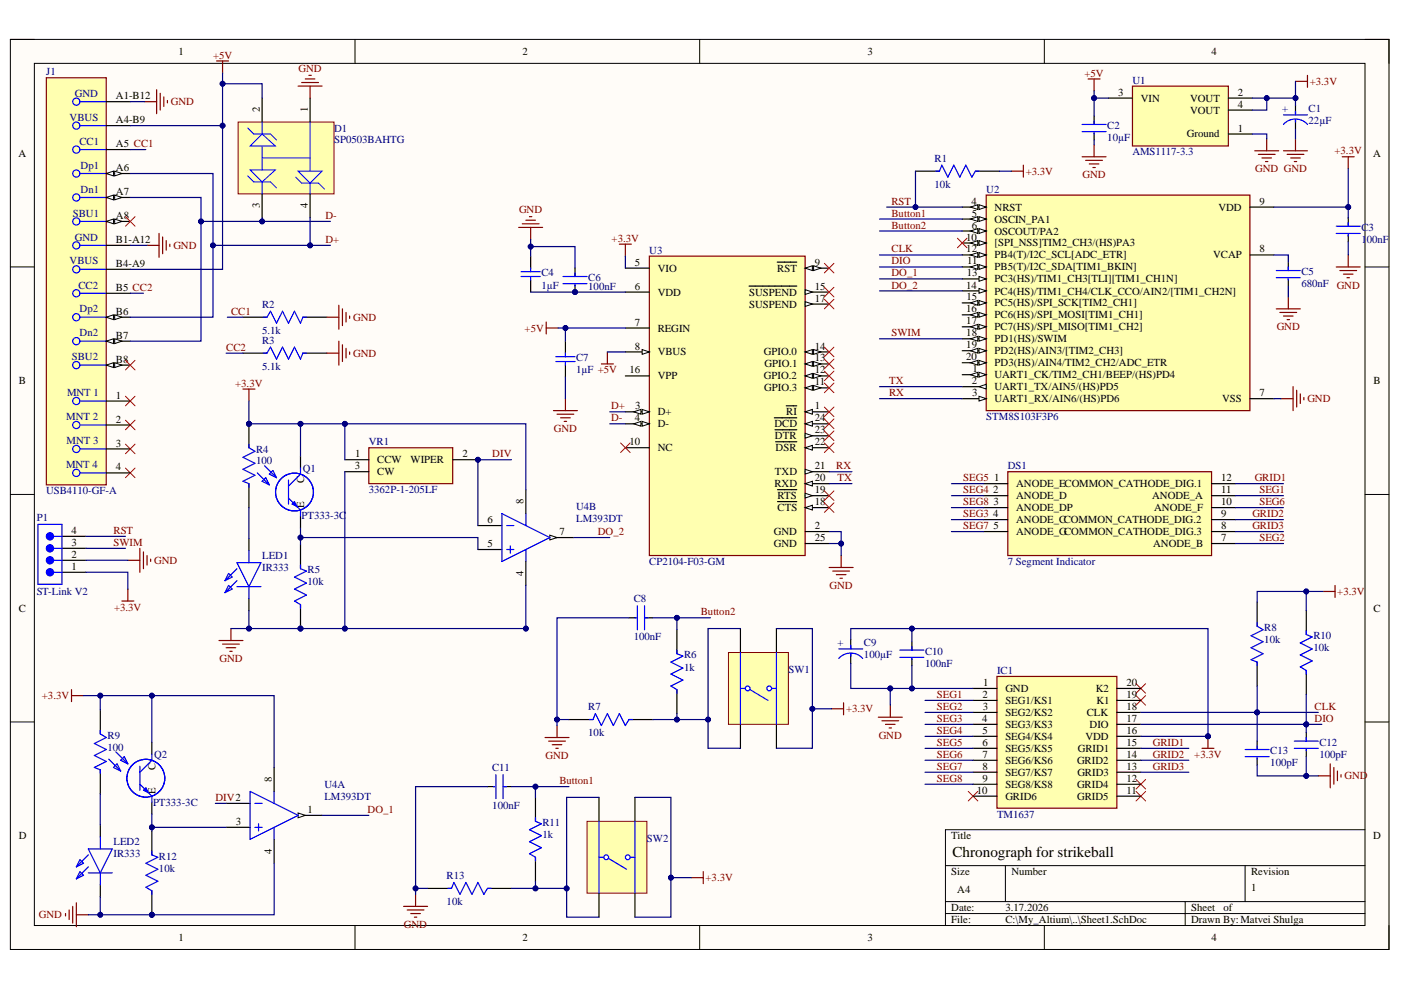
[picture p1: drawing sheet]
# Altium project Chronograph.PrjPcb
Author: Matvei Shulga
1 sheet, 42 parts. Net scope: global (net labels, ports and power ports of the same name join across sheets).
Board file: PCB1.PcbDoc

## Sheet Sheet1.SchDoc: Chronograph for strikeball
size A4; Author: Matvei Shulga; Revision: 1; SheetNumber: 1; SheetTotal: 1; SPICEModelCacheOPLTHHRQ: <root> / <DocumentId>OPLTHHRQ</DocumentId> / <CacheFrame Number="0"> / <Model Name="umk316b7104_lht" Kind="CKT"> / <Text>* UMK316B7104_LHT     SPICE MODEL  ( General Type ) / *-------------------------------------------------------------------------------------------------------- / * Model Generated by TAIYO YUDEN Corporation (http://www.ty-top.com) / * Version 1.0 / * TAIYO YUDEN Control No. 170508_121019 / * Copyright(c) 2012 TAIYO YUDEN CO.,LTD. All Rights Reserved. / *-------------------------------------------------------------------------------------------------------- / * / * Products Name : Multilayer Ceramic Capacitors / * / * Characteristics : / *     Capacitance : 0.1 uF , Rated Voltage : 50V , TCC : X7R / *     Case Size : 3.2 x 1.6 / 0.126 x 0.063 [mm/inch] , Thickness : 1.6 / 0.063 [mm/inch] / *     (Conditions: Temperature = 25 degC , DC Bias Current/Voltage = 0A / 0V) / * / * Frequency Range : 40Hz - 3GHz / * / * External Node Assignments : / * / *  1  o---¦ ¦---o  2 / * / *-------------------------------------------------------------------------------------------------------- / .SubCkt UMK316B7104_LHT 1 2 / **************************** / C0 1 110 0.095206u / Cm 1 101 4052.8p / C1 101 102 0.015152u / Rc1 101 102 38.136k / C2 102 103 7011.9p / Rc2 102 103 4.5152k / C3 103 110 480.27p / Rc3 103 110 77.842 / C2m 1 301 4187.2p / C21 301 302 0.037007u / Rc21 301 302 210.34k / C22 302 303 0.028314u / Rc22 302 303 194.19k / C23 303 304 0.033221u / Rc23 303 304 121.23k / C24 304 305 0.030298u / Rc24 304 305 5.1398k / C25 305 306 0.022988u / Rc25 305 306 6.4469k / C26 306 307 8382.9p / Rc26 306 307 701.92 / C27 307 308 0.010675u / Rc27 307 308 133.48 / C28 308 309 865.4p / Rc28 308 309 446.19 / C29 309 110 51.562p / Rc29 309 110 115.35 / Rp0 1 110 1G / L0 110 120 0.37263n / Lm 120 130 0.29412n / RL1 120 130 391.15 / L2 120 122 1.582n / RL2 122 130 1.4748 / L3 120 123 2.0038n / RL3 123 130 1.8577 / CR 120 124 0.013158u / LR 124 125 0.41019n / RR 125 130 0.23132 / CL 130 140 10.1p / LL 130 140 0.27868n / RL 130 140 9.6624 / Rs 140 2 17.436m / **************************** / .ends UMK316B7104_LHT</Text> / </Model> / </CacheFrame> / </root>

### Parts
C1  value 22µF  [FP-TAJA-MFG]  (hidden comment: TAJA226M010RNJ)
C2  value 10µF  [FP-GCJ31C-0_4-IPC_C]  (hidden comment: GCJ31CD7YA106KE02L)
C3  value 100nF  [FP-1206-L_3_2_0_15-W_1_6-IPC_B]  (hidden comment: UMK316B7104KLHT)
C4  value 1µF  [CAPC1206(3216)130_M]  (hidden comment: 1206ZC105JAT2A)
C5  value 680nF  [FP-CC0805-0_85-IPC_A]  (hidden comment: CC0805KKX7R6BB684)
C6  value 100nF  [FP-1206-L_3_2_0_15-W_1_6-IPC_B]  (hidden comment: UMK316B7104KLHT)
C7  value 1µF  [CAPC1206(3216)130_M]  (hidden comment: 1206ZC105JAT2A)
C8  value 100nF  [FP-1206-L_3_2_0_15-W_1_6-IPC_B]  (hidden comment: UMK316B7104KLHT)
C9  value 100µF  [FP-TLJA-MFG]  (hidden comment: TLJA107M006R0500)
C10  value 100nF  [FP-1206-L_3_2_0_15-W_1_6-IPC_B]  (hidden comment: UMK316B7104KLHT)
C11  value 100nF  [FP-1206-L_3_2_0_15-W_1_6-IPC_B]  (hidden comment: UMK316B7104KLHT)
C12  value 100pF  [FP-1206-L_3_2_0_2-W_1_6_0-IPC_A]  (hidden comment: 12063A101KAT2A)
C13  value 100pF  [FP-1206-L_3_2_0_2-W_1_6_0-IPC_A]  (hidden comment: 12063A101KAT2A)
D1  SP0503BAHTG  [LFUS-SOT143-4_V]
DS1  7 Segment Indicator  [ELT315USOWAS530A3]
IC1  TM1637  [SOIC127P1045X280-20N]
J1  USB4110-GF-A  [FP-USB4110-GF-A-MFG]
LED1  IR333  [IR333H0A]
LED2  IR333  [IR333H0A]
P1  ST-Link V2  [61300411021]
Q1  PT333-3C  [PT3333C]
Q2  PT333-3C  [PT3333C]
R1  value 10k  [FP-AC1206-IPC_A]  (hidden comment: AC1206FR-1310KL)
R2  value 5.1k  [FP-ESR18-IPC_A]  (hidden comment: ESR18EZPF5101)
R3  value 5.1k  [FP-ESR18-IPC_A]  (hidden comment: ESR18EZPF5101)
R4  value 100  [FP-RC3216-IPC_B]  (hidden comment: RC3216J101CS)
R5  value 10k  [FP-AC1206-IPC_A]  (hidden comment: AC1206FR-1310KL)
R6  value 1k  [FP-RP732B-MFG]  (hidden comment: RP73D2B1K0BTG)
R7  value 10k  [FP-AC1206-IPC_A]  (hidden comment: AC1206FR-1310KL)
R8  value 10k  [FP-AC1206-IPC_A]  (hidden comment: AC1206FR-1310KL)
R9  value 100  [FP-RC3216-IPC_B]  (hidden comment: RC3216J101CS)
R10  value 10k  [FP-AC1206-IPC_A]  (hidden comment: AC1206FR-1310KL)
R11  value 1k  [FP-RP732B-MFG]  (hidden comment: RP73D2B1K0BTG)
R12  value 10k  [FP-AC1206-IPC_A]  (hidden comment: AC1206FR-1310KL)
R13  value 10k  [FP-AC1206-IPC_A]  (hidden comment: AC1206FR-1310KL)
SW1  FSM4JSMATR  [TECO-FSM4JSMATR_V]  (value not drawn)
SW2  FSM4JSMATR  [TECO-FSM4JSMATR_V]  (value not drawn)
U1  AMS1117-3.3  [FP-AMS1117-IPC_B]
U2  STM8S103F3P6  [SOP65P640X120-20N]
U3  CP2104-F03-GM  [FP-CP2104-F03-GM-MFG]
U4  LM393DT  [STM-SO-8_D_L]  (parts A,B of 2)
VR1  3362P-1-205LF  [3362P1205LF]

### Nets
+3.3V: C1.2(A) C3.1 C9.2(A) C10.1 IC1.16(VDD) P1.1 Q1.2(C) Q2.2(C) R1.1 R4.1 R8.1 R9.1 R10.2 SW1.3 SW1.4 SW2.3 SW2.4 U1.2(VOUT) U1.4(VOUT) U2.9(VDD) U3.5(VIO) U4.8(VCC+) VR1.1(CCW)
+5V: C2.1 C7.2 D1.2 J1.A4-B9(VBUS) J1.B4-A9(VBUS) U1.3(VIN) U3.7(REGIN) U3.8(VBUS)
GND: C1.1(C) C2.2 C3.2 C4.2 C5.2 C6.1 C7.1 C8.2 C9.1(C) C10.2 C11.2 C12.2 C13.2 D1.1 IC1.1(GND) J1.A1-B12(GND) J1.B1-A12(GND) LED1.2(K) LED2.2(K) P1.2 R2.2 R3.2 R5.1 R7.2 R12.1 R13.2 U1.1(Ground) U2.7(VSS) U3.2(GND) U3.25(GND) U4.4(VCC-) VR1.3(CW)
Button1: C11.1 R11.2 U2.5(OSCIN_PA1)
Button2: C8.1 R6.2 U2.6(OSCOUT/PA2)
CC1: J1.A5(CC1) R2.1
CC2: J1.B5(CC2) R3.1
CLK: C13.1 IC1.18(CLK) R8.2 U2.12(PB4(T)/I2C_SCL[ADC_ETR])
D+: D1.4 J1.A6(Dp1) J1.B6(Dp2) U3.3(D+)
D-: D1.3 J1.A7(Dn1) J1.B7(Dn2) U3.4(D-)
DIO: C12.1 IC1.17(DIO) R10.1 U2.11(PB5(T)/I2C_SDA[TIM1_BKIN])
DIV: U4.2(IN1-) U4.6(IN2-) VR1.2(WIPER)
DO_1: U2.13(PC3(HS)/TIM1_CH3[TLI][TIM1_CH1N]) U4.1(OUT1)
DO_2: U2.14(PC4(HS)/TIM1_CH4/CLK_CCO/AIN2/[TIM1_CH2N]) U4.7(OUT2)
GRID1: DS1.12(COMMON_CATHODE_DIG.1) IC1.15(GRID1)
GRID2: DS1.9(COMMON_CATHODE_DIG.2) IC1.14(GRID2)
GRID3: DS1.8(COMMON_CATHODE_DIG.3) IC1.13(GRID3)
RST: P1.4 R1.2 U2.4(NRST)
RX: U2.3(UART1_RX/AIN6/(HS)PD6) U3.21(TXD)
SEG1: DS1.11(ANODE_A) IC1.2(SEG1/KS1)
SEG2: DS1.7(ANODE_B) IC1.3(SEG2/KS2)
SEG3: DS1.4(ANODE_C) IC1.4(SEG3/KS3)
SEG4: DS1.2(ANODE_D) IC1.5(SEG4/KS4)
SEG5: DS1.1(ANODE_E) IC1.6(SEG5/KS5)
SEG6: DS1.10(ANODE_F) IC1.7(SEG6/KS6)
SEG7: DS1.5(ANODE_G) IC1.8(SEG7/KS7)
SEG8: DS1.3(ANODE_DP) IC1.9(SEG8/KS8)
SWIM: P1.3 U2.18(PD1(HS)/SWIM)
TX: U2.2(UART1_TX/AIN5/(HS)PD5) U3.20(RXD)
NetC4_1: C4.1 C6.2 U3.6(VDD)
NetC5_1: C5.1 U2.8(VCAP)
NetLED1_1: LED1.1(A) R4.2
NetLED2_1: LED2.1(A) R9.2
NetQ1_1: Q1.1(E) R5.2 U4.5(IN2+)
NetQ2_1: Q2.1(E) R12.2 U4.3(IN1+)
NetR6_1: R6.1 R7.1 SW1.1 SW1.2
NetR11_1: R11.1 R13.1 SW2.1 SW2.2

Not connected (* = marked no-connect by the designer): IC1 10(GRID6)* 11(GRID5)* 12(GRID4)* 19(K1)* 20(K2)*; J1 1(MNT_1)* 2(MNT_2)* 3(MNT_3)* 4(MNT_4)* A8(SBU1)* B8(SBU2)*; U2 1(UART1_CK/TIM2_CH1/BEEP/(HS)PD4) 10([SPI_NSS]TIM2_CH3/(HS)PA3)* 15(PC5(HS)/SPI_SCK[TIM2_CH1]) 16(PC6(HS)/SPI_MOSI[TIM1_CH1]) 17(PC7(HS)/SPI_MISO[TIM1_CH2]) 19(PD2(HS)/AIN3/[TIM2_CH3]) 20(PD3(HS)/AIN4/TIM2_CH2/ADC_ETR); U3 1(~{RI})* 9(~{RST})* 10(NC)* 11(GPIO.3)* 12(GPIO.2)* 13(GPIO.1)* 14(GPIO.0)* 15(~{SUSPEND})* 16(VPP) 17(SUSPEND)* 18(~{CTS})* 19(~{RTS})* 22(~{DSR})* 23(~{DTR})* 24(~{DCD})*
